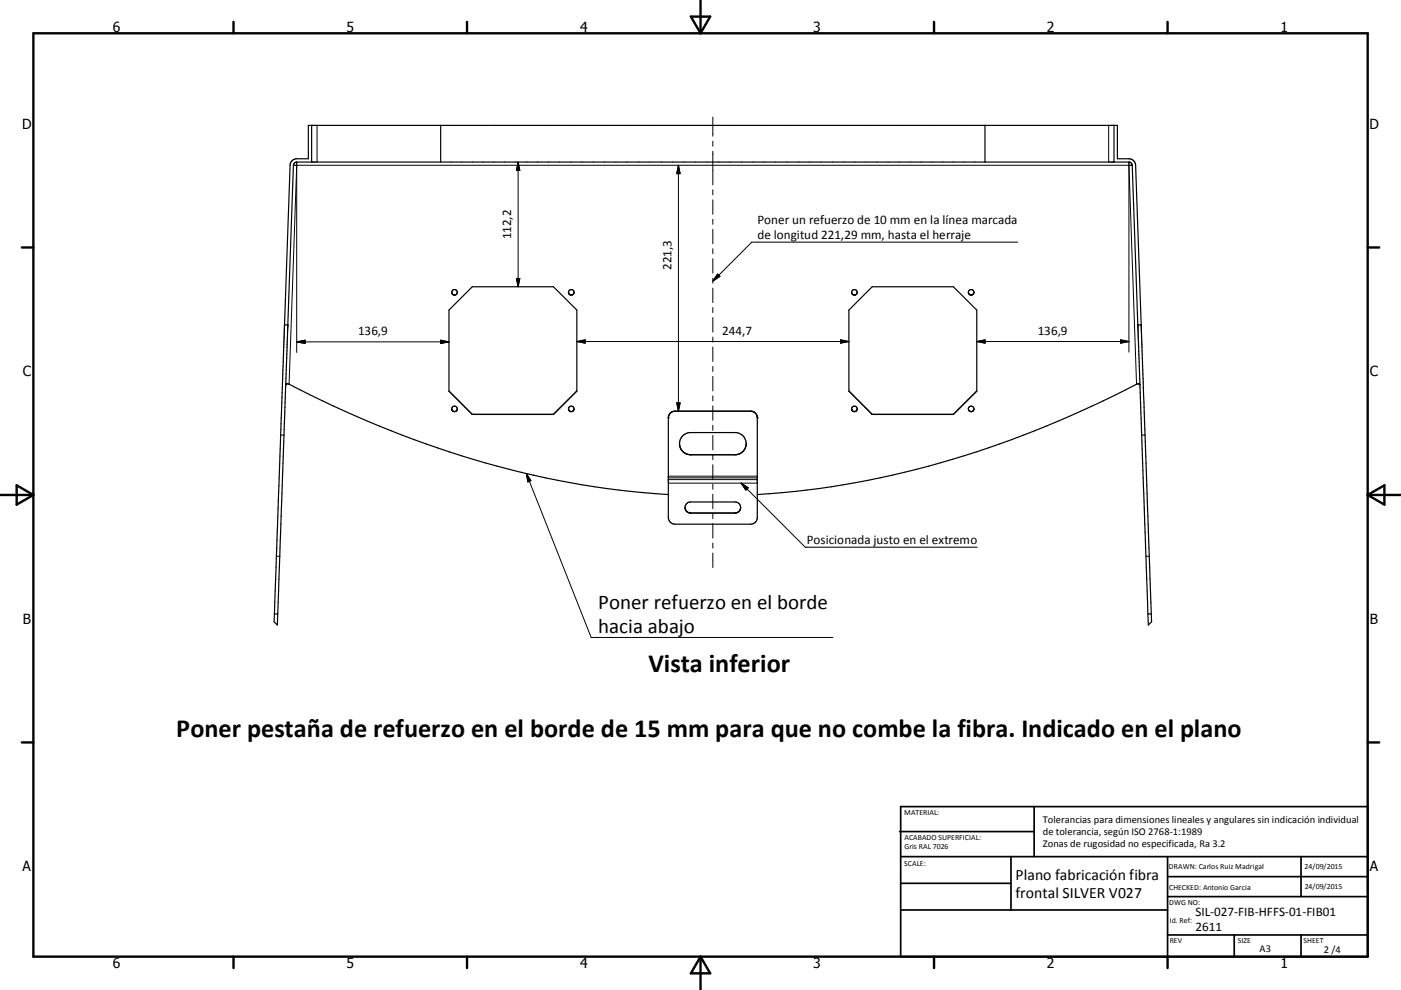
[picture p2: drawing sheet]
<svg xmlns="http://www.w3.org/2000/svg" width="420mm" height="297mm" viewBox="0 0 420 297" stroke-linecap="round" stroke-linejoin="round" font-family="sans-serif">
<g fill="none" stroke="#000" stroke-width=".36">
<path d="M93.4 37.6v11M132.1 37.6v11M295.3 37.6v11M334 37.6v11M85.3 97.5l1.7-47.9a1.99 1.99 0 0 1 2-2h3.4v-10h242.6v10h3.5a2.01 2.01 0 0 1 2 2l1.6 47.9M85.3 97.5h1M85.3 97.5l-3 86.7M86.3 97.5l1.7-47.9 .3-.8 .7-.2h249.7l.5 .4 .2 .6 1.7 47.9M86.3 97.5l-3.2 90-.9-1 .1-2.3M135.5 87.9a.83 .83 0 0 1 .8-1 .83 .83 0 0 1 .8 1M135.5 87.9l.2 .4M135.5 87.9v.2"/>
<path d="M135.7 88.3l.6 .2M135.7 88.3l.2 .1M136.1 88.5h.2M136.8 88.3l-.5 .2M137.1 87.9l-.3 .4M170.6 88.1l.3 .3M170.9 88.4l.2 .1M171.8 88.3l-.3 .2M171.8 88.3l-.7 .2M172.1 87.9a.83 .83 0 0 0-.9-1 .83 .83 0 0 0-.6 1.2M172.1 87.9l-.3 .4M255.3 87.9a.84 .84 0 0 1 .9-1 .84 .84 0 0 1 .8 1"/>
<path d="M255.3 87.9l.1 .2M255.4 87.9l.4 .5M255.8 88.4l.2 .1M256.7 88.3l-.3 .2M256.7 88.3l-.7 .2M257 87.9l-.3 .4M290.3 87.9a.84 .84 0 0 1 .9-1 .84 .84 0 0 1 .8 1M290.3 87.9l.3 .4M290.4 87.9l.2 .4M290.6 88.3l.6 .2M290.6 88.3l.2 .1M291 88.5h.2"/>
<path d="M291.7 88.3l-.5 .2M292 87.9l-.3 .4M341.1 97.5l3.1 86.7M341.1 97.5h1M342.1 97.5l3.1 86.7M85.7 115.6l.1-.3 .4-.2a306 306 0 0 0 92 30.9l11.1 1.5 11.1 .9M134.6 117.3l7 7M172.9 117.3l-7 7M254.5 117.3l7 7M292.8 117.3l-7 7M341.8 115.6l-.2-.3-.3-.2a303.9 303.9 0 0 1-95.7 31.5l-7.4 .9-11.2 .9M135.4 122.7a.84 .84 0 0 1 .8-.9 .84 .84 0 0 1 .9 .7 .84 .84 0 0 1-.6 1"/>
<path d="M135.4 122.7l.1 .4M135.5 123.1l.4 .3M135.9 123.4h.6M137.1 122.9l-.6 .5M141.6 124.3h24.3M141.6 124.3l-7-6.9v-24.4l7-7h24.3l7 7v24.4l-7 6.9M141.6 124.3h.1M165.9 124.3h.1M170.4 122.7a.84 .84 0 0 1 .8-.9 .84 .84 0 0 1 .9 .7 .84 .84 0 0 1-.6 1M170.4 122.7l.2 .4M170.6 123.1l.3 .3M170.9 123.4l.2 .1"/>
<path d="M171.1 123.4l.2 .1M171.5 123.4l-.4 .1M172.1 122.9l-.6 .5M200.9 124.1l-.2 .2M222.7 135.5a3.3 3.3 0 0 0 .8-3.7 3.3 3.3 0 0 0-3.1-2h-13.3a3.3 3.3 0 0 0-3.4 3.3 3.3 3.3 0 0 0 3.4 3.3h13.3l1.6-.4M222.7 135.5l-.7 .5M222.7 135.4l-.7 .6M226.3 123.8l.5 .6 .2 1v29.9a1.97 1.97 0 0 1-2 2h-22.6a1.97 1.97 0 0 1-2-2v-29.9l.3-1M226.3 123.8l-1.3-.4-22.6-.1-1 .3-.7 .8M226.3 123.8l.3 .3M255.3 122.7a.84 .84 0 0 1 1.1-.8 .84 .84 0 0 1 .5 1.2M255.3 122.7l.1 .4"/>
<path d="M255.4 123.1l.4 .3h.8M255.4 123.1l.2 .2M256.9 123.1l-.3 .3M257 122.9l-.1 .2M261.5 124.3l-7-6.9v-24.4l7-7h24.3l7 7v24.4l-7 6.9M261.5 124.3h24.3M261.5 124.3h.1M285.8 124.3h.1M290.3 122.7a.84 .84 0 0 1 1.1-.8 .84 .84 0 0 1 .5 1.2M290.3 122.7l.1 .4M290.4 123.1l.4 .3h.8M290.4 123.1l.2 .2"/>
<path d="M291.9 123.1l-.3 .3M292 122.9l-.1 .2M205.4 152.3l.2 .8 .4 .4M205.9 153.5l.3 .2M205.9 153.5a1.66 1.66 0 0 1-.4-1.8 1.66 1.66 0 0 1 1.6-1.1h13.3a1.67 1.67 0 0 1 1.5 1.1 1.67 1.67 0 0 1-.4 1.8M206.2 153.7l.6 .2M206.8 153.9h13.9M221 153.8l-.3 .1M221.5 153.5l-.6 .3M221.5 153.5l-.5 .3M222 152.3l-.5 1.2M82.3 184.2h1"/>
<path d="M344.2 184.2l.1 3.3 .9-1v-2.3M344.2 184.2h1"/>
</g>
<g fill="none" stroke="#000" stroke-width=".3">
<path d="M95.1 37.6v11M213.7 35.1v5.8M332.4 37.6v11M88 49.6h251.4M89 48.6v57.1M89 49.6l-2.3 65.7M155.3 48.6v37.4M155.3 48.6l.5 2.5h-1zM203.4 49.6v73.8M203.4 49.6l.5 2.5h-1zM213.7 42.4v1.5M213.7 45.4v10.1"/>
<path d="M213.7 56.9v1.6M213.7 60v4.3M338.5 48.6v57M338.5 49.6l2.2 65.7M213.7 65.8v1.5M213.7 68.8v4.3M213.7 74.6v1.5M213.7 77.6v4.3M305.1 72.6h-79.7l-11.6 11.7 2-1.4-.7-.7-1.3 2M154.8 83.5h1l-.5 2.5zM213.7 83.4v1.5M213.7 86.4v4.4"/>
<path d="M213.7 92.3v1.5M213.7 95.3v4.3M89 102.6h45.6M89 102.6l2.5-.5v1zM132.1 102.1l2.5 .5-2.5 .5zM172.9 102.5h81.6M172.9 102.5l2.5-.5v.9zM213.7 101.1v1.5M213.7 104.1v4.3M213.7 109.9v1.5M213.7 112.9v4.4M213.7 118.8v1.5"/>
<path d="M252 102l2.5 .5-2.5 .4zM292.8 102.5h45.7M292.8 102.5l2.5-.5v.9zM336 102l2.5 .5-2.5 .4zM84.1 130.5h1M202.4 123.3v.1M202.9 120.9h1l-.5 2.5zM207.1 136.4h.1M213.7 121.8v4.3M213.7 127.6v1.5M213.7 130.6v4.3M213.7 136.4v1.5"/>
<path d="M213.7 139.4v4.4M220.4 136.4h.1M225 123.3v.1M342.3 130.5h1M157.8 142.1l19.4 49.1h72.5M157.8 142.1l1.4 2.1-.9 .4zM200.4 144.9h26.6M200.4 142.9h26.6M200.4 143.9h26.6M200.4 143.4h26.6M207.1 153.9h.1M213.7 145.3v1.5"/>
<path d="M213.7 148.3v4.3M213.7 154.1v1.5M213.7 157.1v4.3M220.4 153.9h.1M222.2 144.9l19.2 19.3h51.6M222.2 144.9l2.1 1.4-.7 .7zM82.9 166.9h1M213.7 162.9v1.5M213.7 165.9v4.4M343.6 166.9h1"/>
</g>
<g fill="#000">
<circle cx="200.4" cy="125.4" r=".18"/>
<circle cx="227" cy="125.4" r=".18"/>
</g>
<g fill="none" stroke="#000" stroke-width=".71">
<path d="M10 10h400v277h-400zM70 6.6v3.4M140 6.6v3.4M207.1 5h5.8l-2.9 5zM210 0v10M280 6.6v3.4M350 6.6v3.4M6.6 74.2h3.4M410 74.2h3.5M0 148.5h10M5 145.6l5 2.9-5 2.9zM410 148.5h10.1"/>
<path d="M410 148.5l5.1-2.9v5.8zM6.6 222.7h3.4M410 222.7h3.5M70 287v3.4M140 287v3.4M210 287v10M210 287l2.9 5h-5.8zM280 287v3.4M350 287v3.4"/>
</g>
<g fill="none" stroke="#000" stroke-width=".51">
<path d="M269.7 249.5h40.3M270 242h140v45h-140zM270 257h140M303.1 257v16M310 242v15M350 257v30M390.1 257v12M270 265h33.1M270 273h80M350 269h60M350 263h60M350 280.5h60"/>
<path d="M370 280.5v6.5M390.1 280.5v6.5"/>
</g>
<g fill="#000" stroke="#000" stroke-width=".3">
<path d="M155.3 48.6l.5 2.5h-1zM203.4 49.6l.5 2.5h-1zM154.8 83.5h1l-.5 2.5zM215.1 82.2l.7 .7-2.1 1.4zM89 102.6l2.5-.5v1zM132.1 102.1l2.5 .5-2.5 .5zM172.9 102.5l2.5-.5v.9zM252 102l2.5 .5-2.5 .4zM292.8 102.5l2.5-.5v.9zM336 102l2.5 .5-2.5 .4zM202.9 120.9h1l-.5 2.5zM157.8 142.1l1.4 2.1-.9 .4z"/>
<path d="M222.2 144.9l2.1 1.4-.7 .7z"/>
</g>
<g font-size="7.9">
<text x="194.4" y="201.5">Vista inferior</text>
<text x="52.8" y="221.2">Poner pestaña de refuerzo en el borde de 15 mm para que no combe la fibra. Indicado en el plano</text>
</g>
<g font-size="6.3">
<text x="179.3" y="182.6">Poner refuerzo en el borde</text>
<text x="179.3" y="189.8">hacia abajo</text>
</g>
<g font-size="4.7">
<text x="304.5" y="263.9">Plano fabricación fibra</text>
<text x="304.5" y="269.3">frontal SILVER V027</text>
</g>
<g font-size="4.2">
<text x="33.9" y="9.6">6</text>
<text x="103.9" y="9.6">5</text>
<text x="173.9" y="9.6">4</text>
<text x="243.8" y="9.6">3</text>
<text x="313.9" y="9.6">2</text>
<text x="383.9" y="9.6">1</text>
<text x="6.7" y="38.7">D</text>
<text x="410.5" y="38.7">D</text>
<text x="6.9" y="112.9">C</text>
<text x="410.7" y="112.9">C</text>
<text x="6.9" y="187.1">B</text>
<text x="410.7" y="187.1">B</text>
<text x="6.8" y="261.4">A</text>
<text x="410.7" y="261.4">A</text>
<text x="33.9" y="290.4">6</text>
<text x="103.9" y="290.4">5</text>
<text x="173.9" y="290.4">4</text>
<text x="243.8" y="290.4">3</text>
<text x="313.9" y="290.4">2</text>
<text x="383.9" y="290.4">1</text>
</g>
<g font-size="3.9">
<text x="153.2" y="71.8" transform="rotate(-90 153.2 71.8)">112,2</text>
<text x="227.1" y="67.1">Poner un refuerzo de 10 mm en la línea marcada</text>
<text x="227.1" y="71.6">de longitud 221,29 mm, hasta el herraje</text>
<text x="201.3" y="80.9" transform="rotate(-90 201.3 80.9)">221,3</text>
<text x="107.4" y="100.5">136,9</text>
<text x="216.5" y="100.4">244,7</text>
<text x="311.1" y="100.4">136,9</text>
<text x="241.9" y="163.1">Posicionada justo en el extremo</text>
<text x="358.4" y="274.9">SIL-027-FIB-HFFS-01-FIB01</text>
<text x="358.4" y="279.4">2611</text>
</g>
<g font-size="3.1">
<text x="312.7" y="246.8">Tolerancias para dimensiones lineales y angulares sin indicación individual</text>
<text x="312.7" y="250.4">de tolerancia, según ISO 2768-1:1989</text>
<text x="312.7" y="254">Zonas de rugosidad no especificada, Ra 3.2</text>
<text x="377.6" y="285.6">A3</text>
<text x="396.9" y="285.9">2 /4</text>
</g>
<g font-size="2.4">
<text x="271.1" y="244.4">MATERIAL:</text>
<text x="271.2" y="252">ACABADO SUPERFICIAL:</text>
<text x="271.2" y="254.7">Gris RAL 7026</text>
<text x="271.1" y="259.7">SCALE:</text>
<text x="350.4" y="260.8">DRAWN: Carlos Ruiz Madrigal</text>
<text x="391.1" y="260.6">24/09/2015</text>
<text x="350.5" y="267">CHECKED: Antonio Garcia</text>
<text x="391.2" y="266.7">24/09/2015</text>
<text x="350.5" y="271.4">DWG NO:</text>
<text x="350.7" y="276.9">Id. Ref:</text>
<text x="350.7" y="282.8">REV</text>
<text x="371.1" y="282.9">SIZE</text>
<text x="390.8" y="283">SHEET</text>
</g>
</svg>
